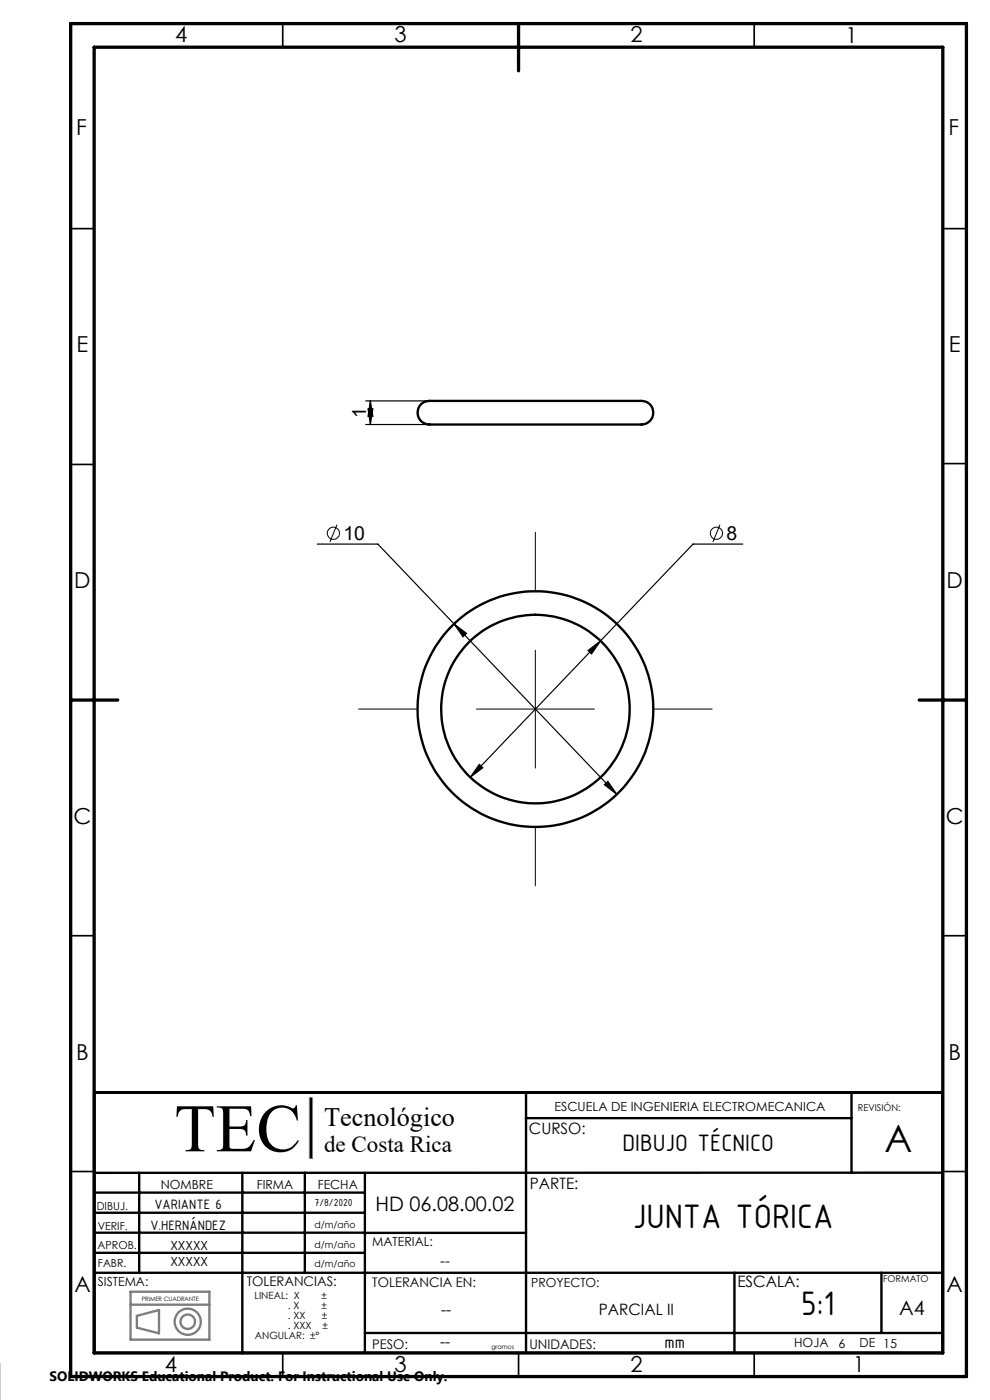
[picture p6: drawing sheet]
<svg xmlns="http://www.w3.org/2000/svg" width="210mm" height="297mm" viewBox="0 0 210 297" stroke-linecap="round" stroke-linejoin="round" font-family="sans-serif">
<g fill="none" stroke="#808080" stroke-width=".5">
<path d="M65.8 233h.3v12.6h-.3zM27.7 276.8h16.7M27.7 274h16.7v10.2h-16.7zM29 279.1l4.7-1.2v5l-4.7-1.2z"/>
<circle cx="39.8" cy="280.4" r="1.53"/>
<circle cx="39.8" cy="280.4" r="2.78"/>
</g>
<g fill="none" stroke="#000" stroke-width=".35">
<path d="M60 5v5M160 5v5M15 48.5h5M200 48.5h5M15 98.5h5M200 98.4h5M15 198.5h5M200 198.5h5M15 248.5h5M200 248.5h5M60 287v5M110 287v5"/>
<path d="M160 287v5"/>
</g>
<g fill="none" stroke="#000" stroke-width=".5">
<path d="M89.4 85.7a5.6 5.6 0 0 1 3.7-.6h42.1a2.64 2.64 0 0 1 2.7 .7 2.64 2.64 0 0 1 .5 2.8 3.3 3.3 0 0 1-3.5 1.5h-39.2a22.7 22.7 0 0 1-5.7-.3 2.53 2.53 0 0 1-.6-4.1zM20 231.8h180v55.2h-180zM111.5 237.2h69.1M111.6 231.8v55.2M180.6 231.8v17M20 257.3h57.4M20 253h57.4M29.5 248.8v21.2M51.4 248.8v38.3M64.7 248.8v21.2M77.4 248.8v38.2M200 248.8h-180"/>
<path d="M20 261.5h57.4M20 265.8h57.4M20 270h180M77.4 261.5h34.2M155.8 270v17M187 270v12.8M77.4 282.8h122.6"/>
<circle cx="113.6" cy="150.4" r="25"/>
<circle cx="113.6" cy="150.4" r="20"/>
</g>
<path d="M15 5h190v287h-190zM20 10h180v277h-180zM110 5v10M15 148.5h10M195 148.5h10" fill="none" stroke="#000" stroke-width=".7"/>
<path d="M65.8 233v12.6" fill="none" stroke="#808080" stroke-width=".21"/>
<path d="M66 233v12.6" fill="none" stroke="#000" stroke-width=".39"/>
<g fill="none" stroke="#000" stroke-width=".21">
<path d="M71.5 111.3l-1.5 3.7M113.6 112.9v12.5M152.7 111.3l-1.5 3.7M113.6 137.9v25M76.1 150.4h12.5M101.1 150.4h25M138.6 150.4h12.5M113.6 175.4v12.5"/>
<circle cx="70.7" cy="113.1" r="1.29"/>
<circle cx="152" cy="113.1" r="1.29"/>
</g>
<g fill="none" stroke="#000" stroke-width=".25">
<path d="M77.6 85.1h13.5M77.6 90.1h13.5M78.1 86.7h1l-.5 3.4zM78.6 85.1l.5 3.2h-1zM78.6 85.1v5M67.3 115.4h12.9l16.1 17M157.6 115.4h-10.6l-19.6 20.6M96.3 132.4l2.7 2-.8 .7zM96.3 132.4l34.5 36.1M124.7 138l2.7-2-1.9 2.7zM127.4 136l-27.6 28.9M101.7 162.2l.7 .7-2.6 2z"/>
<path d="M128.2 166.5l.7-.7 1.9 2.7z"/>
</g>
<g fill="#000">
<path d="M78.6 85.1l.5 3.2h-1zM78.1 86.7h1l-.5 3.4z"/>
<path d="M101.7 162.2l-1.9 2.7 2.6-2zM124.7 138l.8 .7 1.9-2.7zM128.2 166.5l2.6 2-1.9-2.7zM96.3 132.4l1.9 2.7 .8-.7z"/>
</g>
<text font-size="14.4" x="37" y="244.2">TEC</text>
<text font-size="8" x="187.6" y="244.3">A</text>
<g font-size="7.8">
<text x="134.2" y="260.5">JUNTA TÓRICA</text>
<text x="169.9" y="279">5:1</text>
</g>
<text font-size="5.6" x="68.8" y="238.9">Tecnológico</text>
<text font-size="5.4" x="132.1" y="244.1">DIBUJO TÉCNICO</text>
<text font-size="4.9" x="68.8" y="244.5">de Costa Rica</text>
<g font-size="4.7">
<text x="37.1" y="9">4</text>
<text x="83.7" y="9">3</text>
<text x="133.7" y="9">2</text>
<text x="179.3" y="9.2">1</text>
<text x="16.2" y="28.7">F</text>
<text x="201.2" y="28.7">F</text>
<text x="16.2" y="74.8">E</text>
<text x="201.3" y="74.8">E</text>
<text x="15.8" y="124.8">D</text>
<text x="200.8" y="124.8">D</text>
<text x="15.6" y="174.8">C</text>
<text x="200.6" y="174.8">C</text>
<text x="16.2" y="224.8">B</text>
<text x="201.2" y="224.8">B</text>
<text x="15.8" y="274">A</text>
<text x="200.8" y="274">A</text>
<text x="35" y="291">4</text>
<text x="83.7" y="291">3</text>
<text x="133.7" y="291">2</text>
<text x="180.9" y="291">1</text>
</g>
<g font-size="4.2">
<text x="79.6" y="257">HD 06.08.00.02</text>
<text x="190.8" y="278.9">A4</text>
</g>
<g font-size="4.1">
<text x="77.7" y="88.7" transform="rotate(-90 77.7 88.7)">1</text>
<text x="72.9" y="114.5">10</text>
<text x="154.1" y="114.5">8</text>
</g>
<text font-size="3.9" x="141" y="285.9">mm</text>
<g font-size="3.3">
<text x="112.2" y="240.6">CURSO:</text>
<text x="112.4" y="252.2">PARTE:</text>
<text x="156.4" y="272.9">ESCALA:</text>
<text x="93.5" y="278.9">--</text>
<text x="127" y="278.9">PARCIAL II</text>
<text x="93.4" y="285.8">--</text>
</g>
<text font-size="3.2" x="93.4" y="268.5">--</text>
<g font-size="3.1">
<text x="32.7" y="256.6">VARIANTE 6</text>
<text x="31.9" y="260.9">V.HERNÁNDEZ</text>
</g>
<text font-size="2.9" x="10.5" y="292.9">SOLIDWORKS Educational Product. For Instructional Use Only.</text>
<g font-size="2.8">
<text x="52.3" y="272.9">TOLERANCIAS:</text>
<text x="79" y="273">TOLERANCIA EN:</text>
<text x="79" y="286.1">PESO:</text>
<text x="112.3" y="286.1">UNIDADES:</text>
</g>
<g font-size="2.7">
<text x="117.6" y="235.7">ESCUELA DE INGENIERIA ELECTROMECANICA</text>
<text x="34.1" y="252.2">NOMBRE</text>
<text x="54.5" y="252.2">FIRMA</text>
<text x="67.4" y="252.2">FECHA</text>
<text x="36.1" y="265.1">XXXXX</text>
<text x="36.1" y="268.5">XXXXX</text>
<text x="79" y="264.4">MATERIAL:</text>
<text x="20.8" y="272.8">SISTEMA:</text>
<text x="112.7" y="273">PROYECTO:</text>
<text x="168.5" y="285.8">HOJA</text>
<text x="177.9" y="285.9">6</text>
<text x="182.3" y="285.8">DE 15</text>
</g>
<g font-size="2.3">
<text x="20.5" y="256.7">DIBUJ.</text>
<text x="66.7" y="255.9">7/8/2020</text>
<text x="20.7" y="261">VERIF.</text>
<text x="20.7" y="265">APROB.</text>
<text x="20.8" y="268.8">FABR.</text>
</g>
<g font-size="2.1">
<text x="54" y="275.6">LINEAL: X</text>
<text x="68.2" y="275.6">±</text>
<text x="61.1" y="281.9">. XXX</text>
<text x="61.1" y="279.8">. XX</text>
<text x="61.1" y="277.7">. X</text>
<text x="68.2" y="277.7">±</text>
<text x="68.3" y="279.8">±</text>
<text x="68.4" y="281.9">±</text>
<text x="54.1" y="284">ANGULAR: ±°</text>
</g>
<g font-size="2">
<text x="182" y="235.7">REVISIÓN:</text>
<text x="66.7" y="260.4">d/m/año</text>
<text x="66.7" y="268.8">d/m/año</text>
<text x="66.7" y="264.7">d/m/año</text>
<text x="187.3" y="272">FORMATO</text>
</g>
<g font-size="1.3">
<text x="30.1" y="276">PRIMER CUADRANTE</text>
<text x="104.2" y="286.1">gramos</text>
</g>
</svg>
